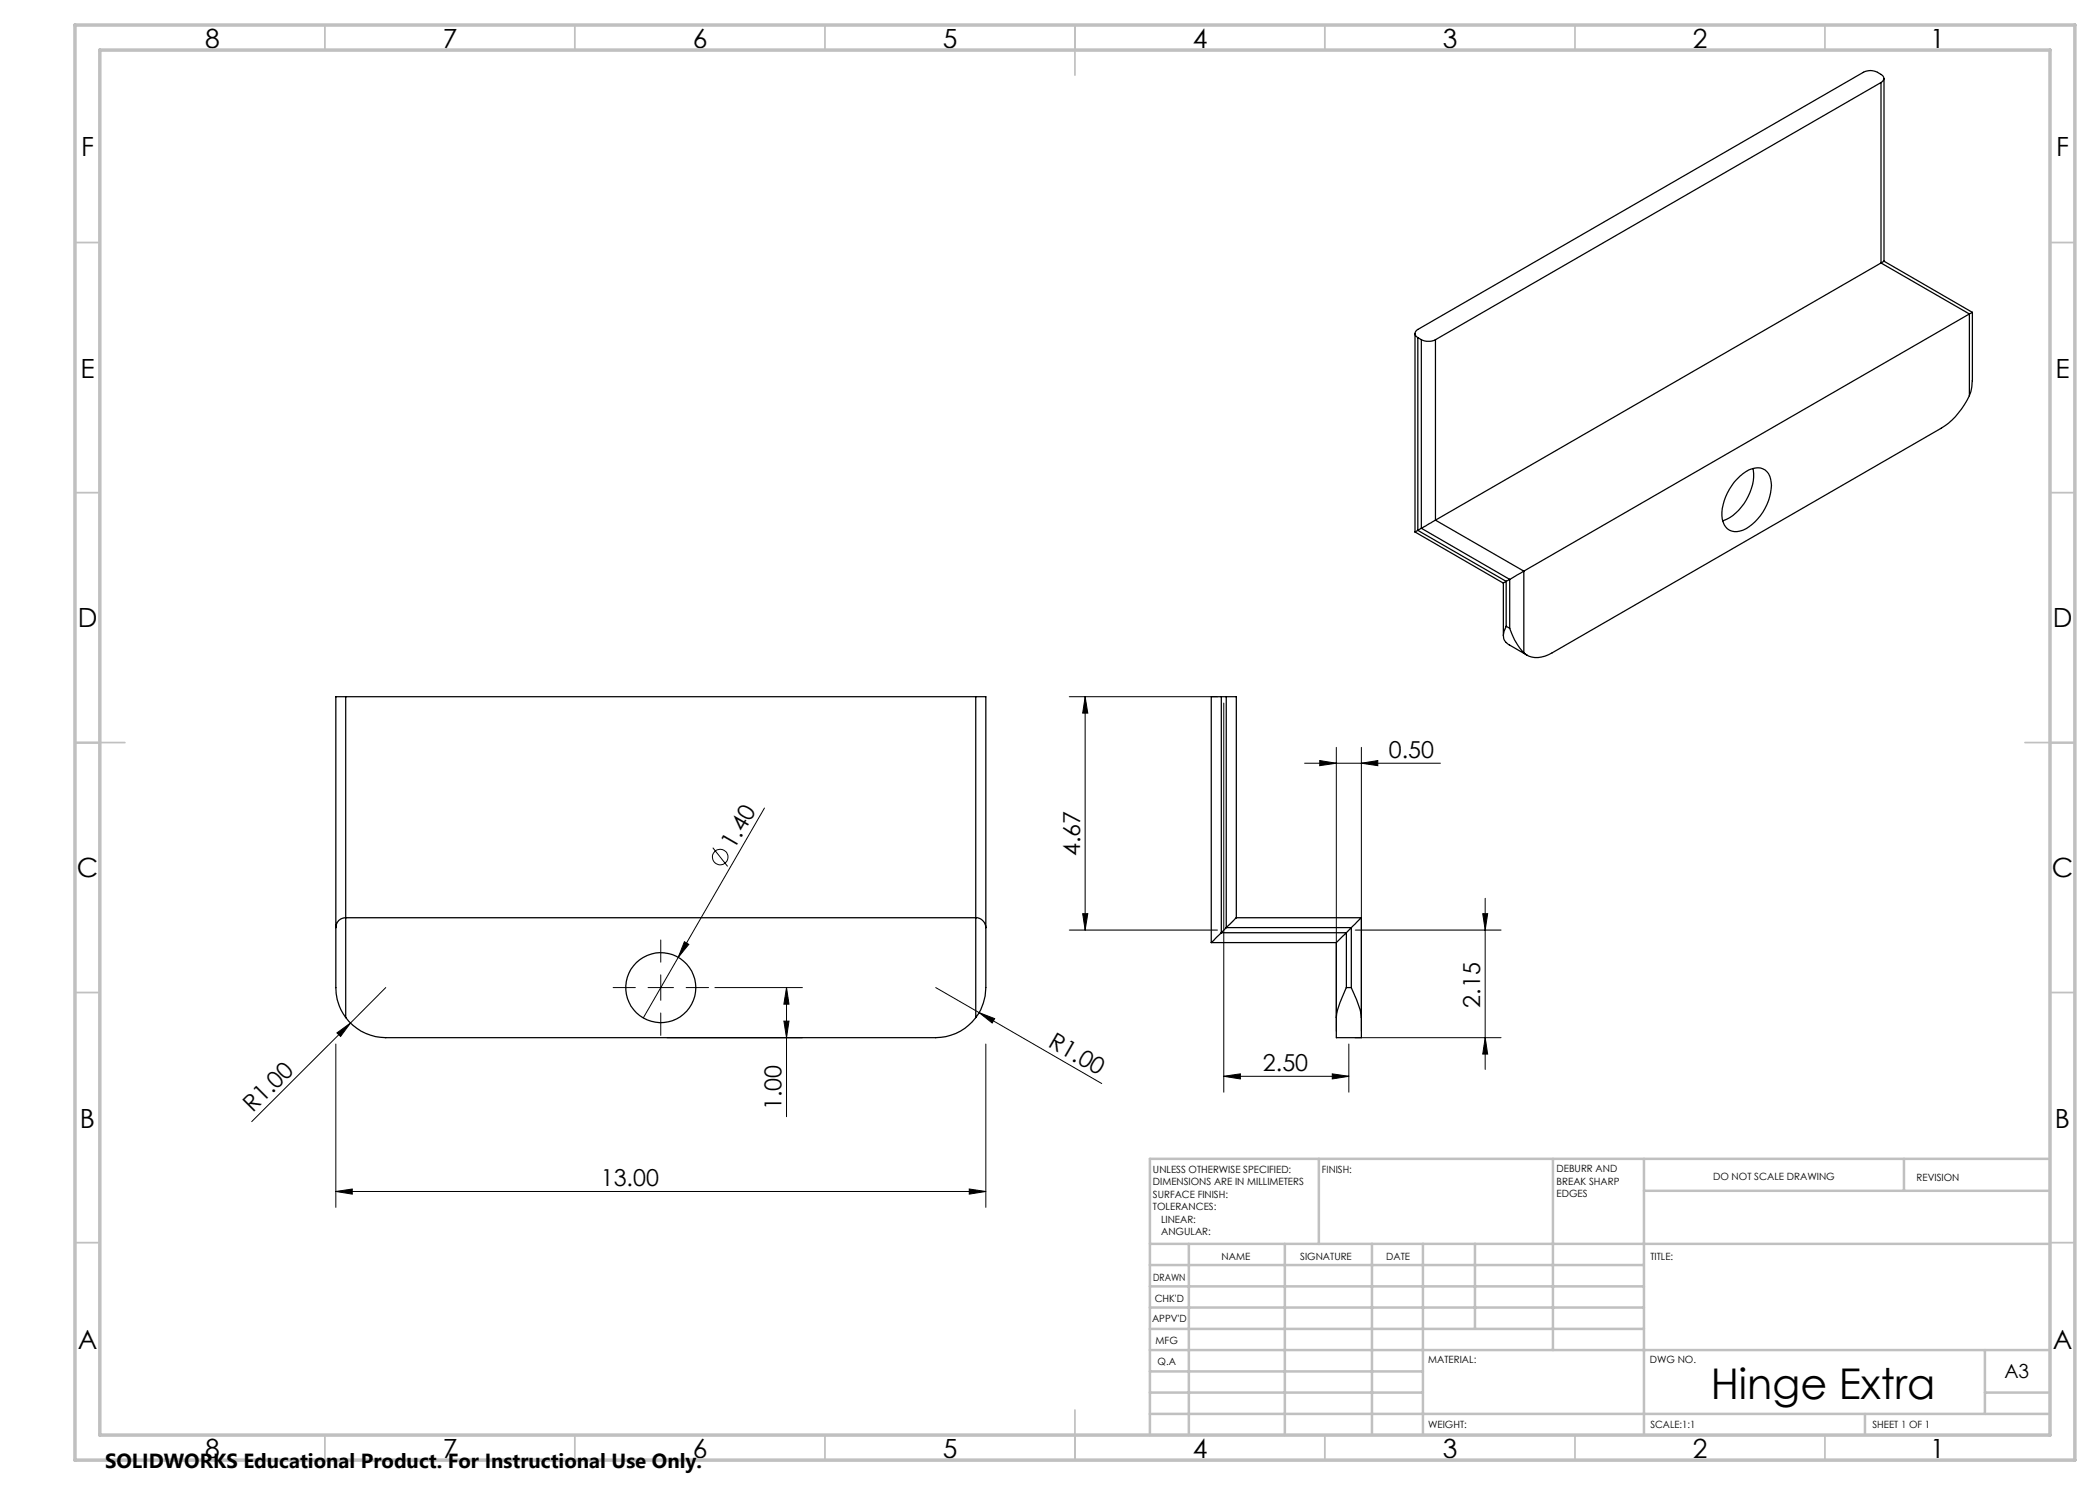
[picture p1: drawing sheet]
<svg xmlns="http://www.w3.org/2000/svg" width="420mm" height="297mm" viewBox="0 0 420 297" stroke-linecap="round" stroke-linejoin="round" font-family="sans-serif">
<g fill="none" stroke="#000" stroke-width=".25">
<path d="M376.2 16.5a.85 .85 0 0 0 .6-.8 .85 .85 0 0 0-.6-.8 3.2 3.2 0 0 0-3.5-.4l-89.1 51.4a.87 .87 0 0 0-.6 .8 .87 .87 0 0 0 .6 .8M376.2 16.5l-89.1 51.4M376.2 16.5v36.1M376.8 15.7v36.5M376.2 52.6l-89.1 51.4M376.2 52.6l17.7 10.2M376.8 52.2l-.6 .4M376.8 52.2l17.7 10.3M283 66.7v39.7M283.6 67.5l.7 .4M283.6 67.5v38.6M284.3 67.9a3.3 3.3 0 0 0 2.8 0"/>
<path d="M284.3 67.9v37.8M287.1 67.9v36.1M393.9 79.1a15.6 15.6 0 0 1-5.7 6.6l-77.8 44.9a4.7 4.7 0 0 1-5.6 0M393.9 62.8l-89.1 51.4M393.9 62.8v16.3M394.4 76.2l-.2 2.1-.3 .8M394.5 62.5l-.6 .3M394.5 62.5v13.7M348 95.2a4.6 4.6 0 0 1 4.6-1.4 3.6 3.6 0 0 1 1.6 4 10.6 10.6 0 0 1-5.6 8.2 2.8 2.8 0 0 1-4.1-2.2 10.5 10.5 0 0 1 3.5-8.6zM350.6 93.7a10.4 10.4 0 0 1-4.7 9.8l-1.3 .7M283 106.4l17.7 10.2M283.6 106.1l-.6 .3"/>
<path d="M283.6 106.1l17.6 10.2M284.3 105.7l-.7 .4M284.3 105.7l17.6 10.2M287.1 104l-2.8 1.7M287.1 104l17.7 10.2M300.7 116.6v10.6M301.2 116.3l-.5 .3M301.2 116.3v9M301.9 115.9v9.8M301.9 115.9l-.7 .4M304.8 114.2l-2.9 1.7M304.8 114.2v16.4"/>
<path d="M69.1 139.3h-1.9v58.2a9.8 9.8 0 0 0 1.9 6M69.1 139.3h126.1M69.1 139.3v64.2M195.2 139.3h2v58.2a10.1 10.1 0 0 1-2 6M195.2 139.3v64.2M244.3 139.3h-2v49.2M244.3 139.3v47.2M244.3 139.3h1M245.3 139.3h2v44.2M245.3 139.3v46.2M301.2 125.3a2.6 2.6 0 0 0 0 3.2l4.2 2.6M301.2 125.3l.7 .4"/>
<path d="M301.9 125.7a13 13 0 0 0 2.9 4.9M67.2 185.5a1.93 1.93 0 0 1 1.9-2h126.1a2.02 2.02 0 0 1 2 2M242.3 188.5h25M244.3 186.5l-2 2M244.3 186.5h25M245.3 185.5l-1 1M245.3 185.5h25M247.3 183.5l-2 2M247.3 183.5h25M267.3 188.5v15M269.3 197.5l-.1 .1a19.7 19.7 0 0 0-1.9 5.9M269.3 186.5l-2 2"/>
<path d="M269.3 197.5h1M269.3 186.5v11M270.3 197.5l1 2.5a10.3 10.3 0 0 1 1 3.5M270.3 185.5l-1 1M270.3 185.5v12M272.3 183.5l-2 2M272.3 183.5v20M69.1 203.5a10 10 0 0 0 8.1 4h109.9a10 10 0 0 0 8.1-4M267.3 203.5v4h5v-4"/>
<circle cx="132.2" cy="197.5" r="7"/>
</g>
<g fill="none" stroke="#000" stroke-width=".2">
<path d="M213.9 139.3h29.6M217 139.3v46.7M217 139.3l.6 3.3h-1.1zM244.8 140.6v77.8M260.9 152.6h27.2M263.9 152.1l3.4 .5-3.4 .5zM267.3 149.5v56.8M272.3 152.6l3.3-.5v1zM272.3 149.5v56.8M142.6 169.5l2.9 3.8M152.9 161.6l-17.3 29.9M297 179.7v34.2"/>
<path d="M77.2 197.5l-7.1 7.1M122.6 197.5h4.5M129.6 197.5h5.1M132.2 188v4.4M132.2 195v5.1M135.6 191.5l-6.9 12.1M136.9 188.3l.9 .6-2.2 2.6zM137.2 197.5h4.5M143 197.5h17.5M157.3 197.5v25.8M157.3 197.5l.5 3.3h-1zM187.1 197.5l8.7 5"/>
<path d="M213.9 186h29.6M216.5 182.7h1.1l-.6 3.3zM271 186h29.2M296.5 182.7h1l-.5 3.3zM67.2 208.8v32.7M67.4 206.6l2.7-2-2 2.7zM70.1 204.6l-19.8 19.7M132.2 202.6v4.5M133.4 207.5h27.1M156.8 204.2h1l-.5 3.3zM195.8 202.5l3.1 1.2-.5 .9zM195.8 202.5l24.5 14.2"/>
<path d="M197.2 208.8v32.7M244.8 215.3l3.3-.5v1zM244.8 215.3h25M266.5 214.8l3.3 .5-3.3 .5zM269.8 208.8v9.6M271 207.5h29.2M297 207.5l.5 3.3h-1zM67.2 238.3l3.2-.5v1zM67.2 238.3h130M193.9 237.8l3.3 .5-3.3 .5z"/>
<circle cx="144" cy="171.4" r="1.56"/>
</g>
<g fill="none" stroke="#c0c0c0" stroke-width=".35">
<path d="M65 5v5M115 5v5M165 5v5M215 5v10M265 5v5M315 5v5M365 5v5M15 48.5h5M410 48.5h5M15 98.5h5M410 98.5h5M15 148.5h10"/>
<path d="M405 148.5h10M15 198.5h5M410 198.5h5M15 248.5h5M410 248.5h5M65 287v5M115 287v5M165 287v5M215 282v10M265 287v5M315 287v5M365 287v5"/>
</g>
<g fill="none" stroke="#c0c0c0" stroke-width=".5">
<path d="M263.8 231.8v17M310.6 231.8v38.2M328.8 231.8v55.2M328.8 238.2h81.2M380.8 231.8v6.4M410 231.8h-180v55.2M230 248.8h180M230 257.3h98.8M230 253h98.8M237.8 248.8v38.2M257 248.8v38.2M274.4 248.8v38.2"/>
<path d="M284.6 248.8v38.2M295 248.8v17M230 265.8h98.8M230 261.5h98.8M230 278.5h54.6M230 274.3h54.6M230 270h180M397 278.5h13M397 270v12.8M230 282.8h180M373 282.8v4.2"/>
</g>
<path d="M15 5h400v287h-400zM20 10h390v277h-390z" fill="none" stroke="#c0c0c0" stroke-width=".7"/>
<g fill="#000">
<path d="M136.9 188.3l.9 .6-2.2 2.6zM67.4 206.6l2.7-2-2 2.7zM195.8 202.5l3.1 1.2-.5 .9z"/>
<path d="M217 139.3l.6 3.3h-1.1zM216.5 182.7h1.1l-.6 3.3zM157.3 197.5l.5 3.3h-1zM156.8 204.2h1l-.5 3.3z"/>
<path d="M263.9 152.1l3.4 .5-3.4 .5zM272.3 152.6l3.3-.5v1z"/>
<path d="M244.8 215.3l3.3-.5v1zM266.5 214.8l3.3 .5-3.3 .5z"/>
<path d="M297 207.5l.5 3.3h-1zM296.5 182.7h1l-.5 3.3z"/>
<path d="M193.9 237.8l3.3 .5-3.3 .5zM67.2 238.3l3.2-.5v1z"/>
</g>
<text font-size="8.5" x="342.1" y="279.7">Hinge Extra</text>
<g font-size="5.3">
<text x="41" y="9.5">8</text>
<text x="88.5" y="9.5">7</text>
<text x="138.5" y="9.5">6</text>
<text x="188.5" y="9.5">5</text>
<text x="238.5" y="9.5">4</text>
<text x="288.5" y="9.5">3</text>
<text x="338.5" y="9.5">2</text>
<text x="386" y="9.5">1</text>
<text x="16.2" y="31.3">F</text>
<text x="411.2" y="31.3">F</text>
<text x="16.1" y="75.5">E</text>
<text x="411.1" y="75.5">E</text>
<text x="15.5" y="125.5">D</text>
<text x="410.5" y="125.5">D</text>
<text x="15.4" y="175.5">C</text>
<text x="410.4" y="175.5">C</text>
<text x="16" y="225.5">B</text>
<text x="411" y="225.5">B</text>
<text x="15.5" y="269.8">A</text>
<text x="410.5" y="269.8">A</text>
<text x="41" y="291.5">8</text>
<text x="88.5" y="291.5">7</text>
<text x="138.5" y="291.5">6</text>
<text x="188.5" y="291.5">5</text>
<text x="238.5" y="291.5">4</text>
<text x="288.5" y="291.5">3</text>
<text x="338.5" y="291.5">2</text>
<text x="386" y="291.5">1</text>
</g>
<g font-size="4.7">
<text x="277.8" y="151.6">0.50</text>
<text x="146.8" y="170" transform="rotate(-60 146.8 170)">1.40</text>
<text x="216" y="171.2" transform="rotate(-90 216 171.2)">4.67</text>
<text x="296" y="201.5" transform="rotate(-90 296 201.5)">2.15</text>
<text x="209.5" y="209.2" transform="rotate(30 209.5 209.2)">R1.00</text>
<text x="252.6" y="214.2">2.50</text>
<text x="50.6" y="222.7" transform="rotate(-45 50.6 222.7)">R1.00</text>
<text x="156.3" y="222" transform="rotate(-90 156.3 222)">1.00</text>
<text x="120.2" y="237.3">13.00</text>
</g>
<text font-size="4.1" x="21" y="293.7">SOLIDWORKS Educational Product. For Instructional Use Only.</text>
<text font-size="3.9" x="400.9" y="275.5">A3</text>
<g font-size="2">
<text x="230.6" y="234.6">UNLESS OTHERWISE SPECIFIED:</text>
<text x="230.6" y="237.1">DIMENSIONS ARE IN MILLIMETERS</text>
<text x="230.6" y="239.6">SURFACE FINISH:</text>
<text x="264.4" y="234.6">FINISH:</text>
<text x="311.3" y="234.5">DEBURR AND</text>
<text x="311.3" y="237">BREAK SHARP</text>
<text x="311.3" y="239.5">EDGES</text>
<text x="342.6" y="236">DO NOT SCALE DRAWING</text>
<text x="383.3" y="236.2">REVISION</text>
<text x="230.6" y="242.1">TOLERANCES:</text>
<text x="232.2" y="244.6">LINEAR:</text>
<text x="232.2" y="247.1">ANGULAR:</text>
<text x="244.3" y="252">NAME</text>
<text x="260" y="251.9">SIGNATURE</text>
<text x="277.2" y="251.9">DATE</text>
<text x="330.1" y="251.9">TITLE:</text>
<text x="230.6" y="256.1">DRAWN</text>
<text x="230.9" y="260.3">CHK'D</text>
<text x="230.4" y="264.4">APPV'D</text>
<text x="231.1" y="268.8">MFG</text>
<text x="231.5" y="273">Q.A</text>
<text x="285.6" y="272.5">MATERIAL:</text>
<text x="330" y="272.5">DWG NO.</text>
<text x="285.6" y="285.5">WEIGHT:</text>
<text x="330.1" y="285.6">SCALE:1:1</text>
<text x="374.5" y="285.6">SHEET 1 OF 1</text>
</g>
</svg>
